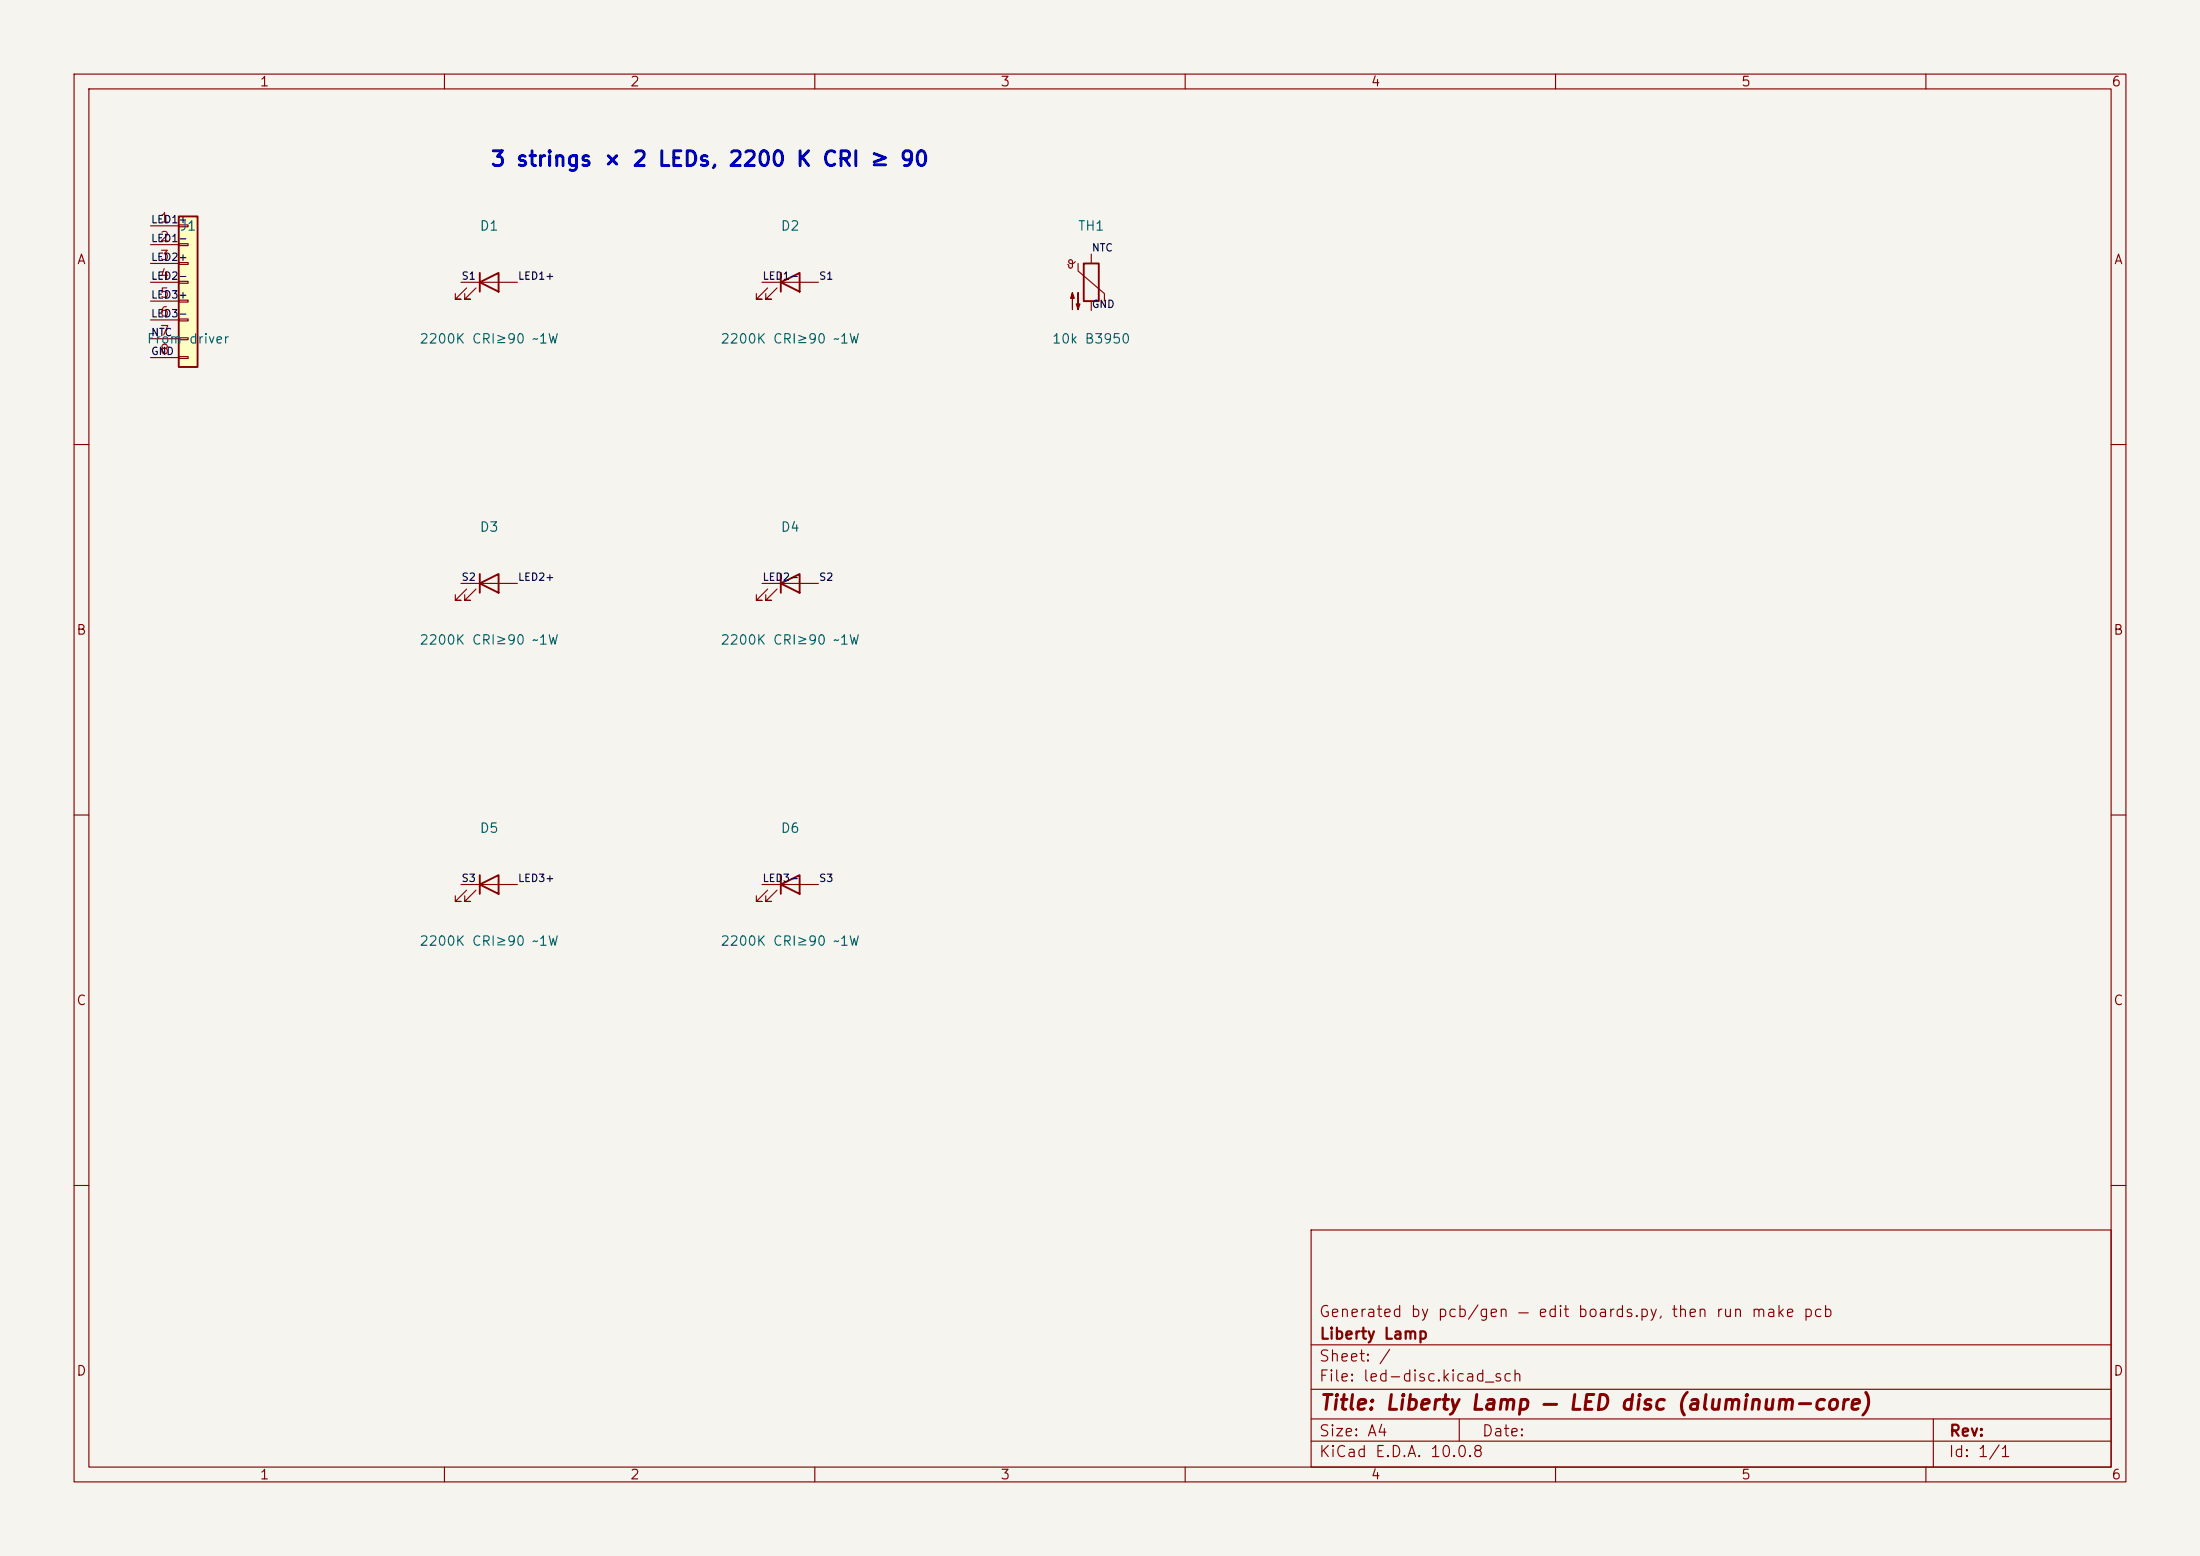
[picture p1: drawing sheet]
<svg xmlns="http://www.w3.org/2000/svg" width="297mm" height="210mm" viewBox="0 0 297 210" stroke-linecap="round" stroke-linejoin="round" font-family="sans-serif">
<path d="M0 0h297v210h-297z" fill="#f5f4ef" stroke="#f5f4ef" stroke-width=".14"/>
<g fill="none" stroke="#840000" stroke-width=".15">
<path d="M10 10h277v190h-277zM12 12h273v186h-273zM60 10v2M110 10v2M160 10v2M210 10v2M260 10v2M10 60h2M285 60h2M10 110h2M285 110h2M10 160h2"/>
<path d="M177 166h108v32h-108zM285 160h2M60 198v2M110 198v2M160 198v2M177 194.5h108M177 191.5h108M177 187.5h108M177 181.5h108M197 191.5v3M210 198v2M260 198v2"/>
<path d="M261 191.5v6.5"/>
</g>
<path d="M24.1 29.2h2.6v20.3h-2.6z" fill="#ffffc2"/>
<g fill="none" stroke="#840000" stroke-width=".25">
<path d="M24.1 29.2h2.6v20.3h-2.6zM64.8 38.1l2.5-1.3v2.6zM64.8 36.8v2.6M105.4 38.1l2.5-1.3v2.6zM105.4 36.8v2.6M146.3 35.6h2v5h-2zM64.8 78.7l2.5-1.2v2.5zM64.8 77.5v2.5M105.4 78.7l2.5-1.2v2.5zM105.4 77.5v2.5M64.8 119.4l2.5-1.3v2.6zM64.8 118.1v2.6"/>
<path d="M105.4 119.4l2.5-1.3v2.6zM105.4 118.1v2.6"/>
</g>
<g fill="none" stroke="#840000" stroke-width=".15">
<path d="M20.3 30.5h3.8M20.3 33h3.8M20.3 35.6h3.8M20.3 38.1h3.8M24.1 30.4h1.3v.2h-1.3zM24.1 32.9h1.3v.2h-1.3zM24.1 35.4h1.3v.3h-1.3zM24.1 38h1.3v.2h-1.3zM62.2 38.1h7.6M63 38.9l-1.5 1.5h.7h-.7v-.8M64.3 38.9l-1.6 1.5h.8h-.8v-.8M102.9 38.1h7.6"/>
<path d="M103.6 38.9l-1.5 1.5h.8h-.8v-.8M104.9 38.9l-1.5 1.5h.7h-.7v-.8M145.2 35.3a.44 .44 0 0 1-.5 .3 .44 .44 0 0 1-.4-.4l.2-.1 .3 .1-.1 .9-.1 .1-.2-.1-.3-.4M145.5 35.6v1l3.6 3v1M147.3 34.3v1.3M20.3 40.6h3.8M20.3 43.2h3.8M20.3 45.7h3.8M20.3 48.3h3.8M24.1 40.5h1.3v.3h-1.3zM24.1 43.1h1.3v.2h-1.3zM24.1 45.6h1.3v.2h-1.3z"/>
<path d="M24.1 48.1h1.3v.3h-1.3zM147.3 40.6v1.3M62.2 78.7h7.6M63 79.5l-1.5 1.5h.7h-.7v-.7M64.3 79.5l-1.6 1.5h.8h-.8v-.7M102.9 78.7h7.6M103.6 79.5l-1.5 1.5h.8h-.8v-.7M104.9 79.5l-1.5 1.5h.7h-.7v-.7M62.2 119.4h7.6M102.9 119.4h7.6M63 120.1l-1.5 1.6h.7h-.7v-.8M64.3 120.1l-1.6 1.6h.8h-.8v-.8"/>
<path d="M103.6 120.1l-1.5 1.6h.8h-.8v-.8M104.9 120.1l-1.5 1.6h.7h-.7v-.8"/>
</g>
<g fill="#840000" stroke="#840000" stroke-width=".15">
<path d="M144.8 39.5l.2 .8h-.5l.3-.8v2.3z"/>
<path d="M145.5 39.5v2.3l-.2-.8h.5l-.3 .8z"/>
</g>
<text font-size="2" fill="#0000c2" x="66.1" y="22.9">3 strings × 2 LEDs, 2200 K CRI ≥ 90</text>
<text font-size="2" fill="#840000" x="178" y="190.8">Title: Liberty Lamp — LED disc (aluminum-core)</text>
<g font-size="1.5" fill="#840000">
<text x="178" y="178.1">Generated by pcb/gen — edit boards.py, then run make pcb</text>
<text x="178" y="184.1">Sheet: /</text>
<text x="178" y="181.1">Liberty Lamp</text>
<text x="178" y="186.8">File: led-disc.kicad_sch</text>
<text x="178" y="197">KiCad E.D.A. 10.0.8</text>
<text x="178" y="194.2">Size: A4</text>
<text x="200" y="194.2">Date:</text>
<text x="263" y="197">Id: 1/1</text>
<text x="263" y="194.2">Rev:</text>
</g>
<g font-size="1.3" fill="#840000">
<text x="35" y="12">1</text>
<text x="85" y="12">2</text>
<text x="135" y="12">3</text>
<text x="185" y="12">4</text>
<text x="235" y="12">5</text>
<text x="285" y="12">6</text>
<text x="10.3" y="36">A</text>
<text x="285.3" y="36">A</text>
<text x="10.2" y="86">B</text>
<text x="285.2" y="86">B</text>
<text x="10.2" y="136">C</text>
<text x="285.2" y="136">C</text>
<text x="10.2" y="186">D</text>
<text x="285.2" y="186">D</text>
<text x="35" y="200">1</text>
<text x="85" y="200">2</text>
<text x="135" y="200">3</text>
<text x="185" y="200">4</text>
<text x="235" y="200">5</text>
<text x="285" y="200">6</text>
</g>
<g font-size="1.3" fill="#a90000">
<text x="21.5" y="30.3">1</text>
<text x="21.5" y="32.9">2</text>
<text x="21.5" y="35.4">3</text>
<text x="21.5" y="38">4</text>
<text x="21.5" y="40.5">5</text>
<text x="21.5" y="43">6</text>
<text x="21.5" y="45.6">7</text>
<text x="21.5" y="48.1">8</text>
</g>
<g font-size="1.3" fill="#006464">
<text x="24.2" y="31.4">J1</text>
<text x="64.7" y="31.4">D1</text>
<text x="105.3" y="31.4">D2</text>
<text x="145.4" y="31.4">TH1</text>
<text x="19.7" y="46.7">From driver</text>
<text x="56.5" y="46.7">2200K CRI≥90 ~1W</text>
<text x="97.2" y="46.7">2200K CRI≥90 ~1W</text>
<text x="141.9" y="46.7">10k B3950</text>
<text x="64.7" y="72.1">D3</text>
<text x="105.3" y="72.1">D4</text>
<text x="56.5" y="87.3">2200K CRI≥90 ~1W</text>
<text x="97.2" y="87.3">2200K CRI≥90 ~1W</text>
<text x="64.7" y="112.7">D5</text>
<text x="105.3" y="112.7">D6</text>
<text x="56.5" y="128">2200K CRI≥90 ~1W</text>
<text x="97.2" y="128">2200K CRI≥90 ~1W</text>
</g>
<g font-size="1" fill="#0f0f0f">
<text x="20.3" y="35.5">LED2+</text>
<text x="20.3" y="32.9">LED1-</text>
<text x="20.3" y="30.4">LED1+</text>
<text x="147.3" y="34.2">NTC</text>
<text x="20.3" y="40.5">LED3+</text>
<text x="20.3" y="38">LED2-</text>
<text x="62.2" y="38">S1</text>
<text x="69.9" y="38">LED1+</text>
<text x="102.9" y="38">LED1-</text>
<text x="110.5" y="38">S1</text>
<text x="147.3" y="41.8">GND</text>
<text x="20.3" y="45.6">NTC</text>
<text x="20.3" y="43.1">LED3-</text>
<text x="20.3" y="48.2">GND</text>
<text x="62.2" y="78.6">S2</text>
<text x="69.9" y="78.6">LED2+</text>
<text x="102.9" y="78.6">LED2-</text>
<text x="110.5" y="78.6">S2</text>
<text x="62.2" y="119.3">S3</text>
<text x="69.9" y="119.3">LED3+</text>
<text x="102.9" y="119.3">LED3-</text>
<text x="110.5" y="119.3">S3</text>
</g>
</svg>
